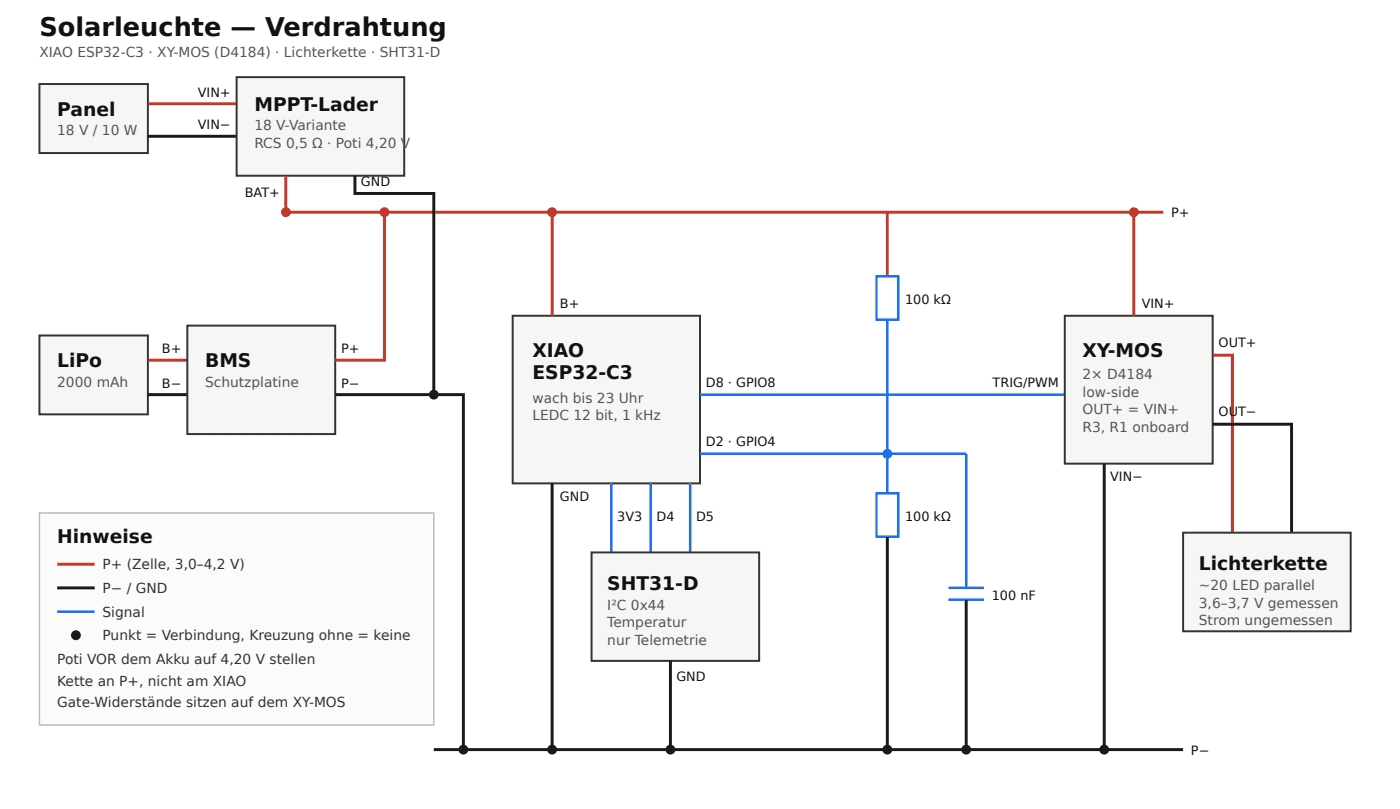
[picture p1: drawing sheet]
<svg xmlns="http://www.w3.org/2000/svg" width="297mm" height="172mm" viewBox="0 0 297 172" stroke-linecap="round" stroke-linejoin="round" font-family="sans-serif">
<path d="M60.7 45h186.1" fill="none" stroke="#c0392b" stroke-width=".63" stroke-linecap="butt"/>
<path d="M92 159h159" fill="none" stroke="#1a1a1a" stroke-width=".63" stroke-linecap="butt"/>
<path d="M8.4 17.8h23v14.7h-23z" fill="#f6f6f4" stroke="#333" stroke-width=".42"/>
<path d="M31.4 22h18.8" fill="none" stroke="#c0392b" stroke-width=".63" stroke-linecap="butt"/>
<path d="M31.4 28.9h18.8" fill="none" stroke="#1a1a1a" stroke-width=".63" stroke-linecap="butt"/>
<path d="M50.2 16.4h35.6v20.9h-35.6z" fill="#f6f6f4" stroke="#333" stroke-width=".42"/>
<path d="M60.7 37.3v7.7" fill="none" stroke="#c0392b" stroke-width=".63" stroke-linecap="butt"/>
<circle cx="60.7" cy="45" r="1.05" fill="#c0392b"/>
<path d="M75.3 37.3v3.7h16.7v42.7" fill="none" stroke="#1a1a1a" stroke-width=".63" stroke-linecap="butt"/>
<circle cx="92" cy="83.7" r="1.05" fill="#1a1a1a"/>
<path d="M8.4 71.2h23v16.7h-23z" fill="#f6f6f4" stroke="#333" stroke-width=".42"/>
<path d="M31.4 76.4h8.3" fill="none" stroke="#c0392b" stroke-width=".63" stroke-linecap="butt"/>
<path d="M31.4 83.7h8.3" fill="none" stroke="#1a1a1a" stroke-width=".63" stroke-linecap="butt"/>
<path d="M39.7 69.1h31.4v23h-31.4z" fill="#f6f6f4" stroke="#333" stroke-width=".42"/>
<path d="M81.6 45v31.4h-10.5" fill="none" stroke="#c0392b" stroke-width=".63" stroke-linecap="butt"/>
<circle cx="81.6" cy="45" r="1.05" fill="#c0392b"/>
<path d="M71.1 83.7h27.2v75.3" fill="none" stroke="#1a1a1a" stroke-width=".63" stroke-linecap="butt"/>
<circle cx="98.3" cy="159" r="1.05" fill="#1a1a1a"/>
<path d="M108.8 67h39.7v35.5h-39.7z" fill="#f6f6f4" stroke="#333" stroke-width=".42"/>
<path d="M117.1 45v22" fill="none" stroke="#c0392b" stroke-width=".63" stroke-linecap="butt"/>
<circle cx="117.1" cy="45" r="1.05" fill="#c0392b"/>
<path d="M117.1 102.5v56.5" fill="none" stroke="#1a1a1a" stroke-width=".63" stroke-linecap="butt"/>
<circle cx="117.1" cy="159" r="1.05" fill="#1a1a1a"/>
<path d="M148.5 83.7h77.4" fill="none" stroke="#1f6feb" stroke-width=".52"/>
<path d="M188.2 45v13.6" fill="none" stroke="#c0392b" stroke-width=".63" stroke-linecap="butt"/>
<path d="M185.9 58.6h4.6v9.2h-4.6z" fill="#fff" stroke="#1f6feb" stroke-width=".52"/>
<path d="M188.2 67.8v36.8" fill="none" stroke="#1f6feb" stroke-width=".52"/>
<circle cx="188.2" cy="96.3" r="1.05" fill="#1f6feb"/>
<path d="M148.5 96.3h39.7" fill="none" stroke="#1f6feb" stroke-width=".52"/>
<path d="M185.9 104.6h4.6v9.2h-4.6z" fill="#fff" stroke="#1f6feb" stroke-width=".52"/>
<path d="M188.2 113.8v45.2" fill="none" stroke="#1a1a1a" stroke-width=".63" stroke-linecap="butt"/>
<circle cx="188.2" cy="159" r="1.05" fill="#1a1a1a"/>
<path d="M188.2 96.3h16.8v28.4M201.2 124.7h7.5M201.2 127.2h7.5" fill="none" stroke="#1f6feb" stroke-width=".52"/>
<path d="M205 127.2v31.8" fill="none" stroke="#1a1a1a" stroke-width=".63" stroke-linecap="butt"/>
<circle cx="205" cy="159" r="1.05" fill="#1a1a1a"/>
<path d="M225.9 67h31.4v31.3h-31.4z" fill="#f6f6f4" stroke="#333" stroke-width=".42"/>
<path d="M240.5 45v22" fill="none" stroke="#c0392b" stroke-width=".63" stroke-linecap="butt"/>
<circle cx="240.5" cy="45" r="1.05" fill="#c0392b"/>
<path d="M234.3 98.3v60.7" fill="none" stroke="#1a1a1a" stroke-width=".63" stroke-linecap="butt"/>
<circle cx="234.3" cy="159" r="1.05" fill="#1a1a1a"/>
<path d="M257.3 75.3h4.1v37.7" fill="none" stroke="#c0392b" stroke-width=".63" stroke-linecap="butt"/>
<path d="M257.3 90h16.7v23" fill="none" stroke="#1a1a1a" stroke-width=".63" stroke-linecap="butt"/>
<path d="M251 113h35.5v20.9h-35.5z" fill="#f6f6f4" stroke="#333" stroke-width=".42"/>
<path d="M129.7 102.5v14.7M138 102.5v14.7M146.4 102.5v14.7" fill="none" stroke="#1f6feb" stroke-width=".52"/>
<path d="M125.5 117.2h35.6v23h-35.6z" fill="#f6f6f4" stroke="#333" stroke-width=".42"/>
<path d="M142.2 140.2v18.8" fill="none" stroke="#1a1a1a" stroke-width=".63" stroke-linecap="butt"/>
<circle cx="142.2" cy="159" r="1.05" fill="#1a1a1a"/>
<path d="M8.4 108.8h83.6v45h-83.6z" fill="#fbfbf9" stroke="#bbb" stroke-width=".31"/>
<path d="M12.1 119.7h8" fill="none" stroke="#c0392b" stroke-width=".63" stroke-linecap="butt"/>
<path d="M12.1 124.7h8" fill="none" stroke="#1a1a1a" stroke-width=".63" stroke-linecap="butt"/>
<path d="M12.1 129.7h8" fill="none" stroke="#1f6feb" stroke-width=".52"/>
<circle cx="16.1" cy="134.7" r="1.05" fill="#1a1a1a"/>
<text font-size="5.4" fill="#111" x="8.4" y="7.6">Solarleuchte — Verdrahtung</text>
<g font-size="4" fill="#111">
<text x="54" y="23.5">MPPT-Lader</text>
<text x="12.1" y="24.5">Panel</text>
<text x="12.1" y="77.9">LiPo</text>
<text x="43.5" y="77.9">BMS</text>
<text x="112.9" y="75.8">XIAO</text>
<text x="229.7" y="75.8">XY-MOS</text>
<text x="112.9" y="80.4">ESP32-C3</text>
<text x="12.1" y="115.1">Hinweise</text>
<text x="128.8" y="125.1">SHT31-D</text>
<text x="254.3" y="120.9">Lichterkette</text>
</g>
<g font-size="2.9" fill="#555">
<text x="8.4" y="12.2">XIAO ESP32-C3 · XY-MOS (D4184) · Lichterkette · SHT31-D</text>
<text x="12.1" y="28.7">18 V / 10 W</text>
<text x="54" y="27.7">18 V-Variante</text>
<text x="54" y="31.4">RCS 0,5 Ω · Poti 4,20 V</text>
<text x="12.1" y="82">2000 mAh</text>
<text x="43.5" y="82">Schutzplatine</text>
<text x="229.7" y="80.4">2× D4184</text>
<text x="112.9" y="85.4">wach bis 23 Uhr</text>
<text x="112.9" y="89.1">LEDC 12 bit, 1 kHz</text>
<text x="229.7" y="84.1">low-side</text>
<text x="229.7" y="87.9">OUT+ = VIN+</text>
<text x="229.7" y="91.7">R3, R1 onboard</text>
<text x="254.3" y="125.1">~20 LED parallel</text>
<text x="128.8" y="129.3">I²C 0x44</text>
<text x="254.3" y="128.9">3,6–3,7 V gemessen</text>
<text x="128.8" y="133.1">Temperatur</text>
<text x="128.8" y="136.8">nur Telemetrie</text>
<text x="254.3" y="132.7">Strom ungemessen</text>
</g>
<g font-size="2.9" fill="#333">
<text x="21.8" y="120.7">P+ (Zelle, 3,0–4,2 V)</text>
<text x="21.8" y="125.7">P− / GND</text>
<text x="21.8" y="130.8">Signal</text>
<text x="21.8" y="135.8">Punkt = Verbindung, Kreuzung ohne = keine</text>
<text x="12.1" y="140.8">Poti VOR dem Akku auf 4,20 V stellen</text>
<text x="12.1" y="145.4">Kette an P+, nicht am XIAO</text>
<text x="12.1" y="150">Gate-Widerstände sitzen auf dem XY-MOS</text>
</g>
<g font-size="2.7" fill="#111">
<text x="42" y="20.5">VIN+</text>
<text x="42" y="27.4">VIN−</text>
<text x="51.9" y="41.9">BAT+</text>
<text x="76.6" y="39.4">GND</text>
<text x="248.5" y="46.1">P+</text>
<text x="118.8" y="65.3">B+</text>
<text x="192" y="64.5">100 kΩ</text>
<text x="242.2" y="65.3">VIN+</text>
<text x="34.3" y="74.9">B+</text>
<text x="72.4" y="74.9">P+</text>
<text x="258.5" y="73.7">OUT+</text>
<text x="34.3" y="82.2">B−</text>
<text x="72.4" y="82.2">P−</text>
<text x="149.8" y="82">D8 · GPIO8</text>
<text x="210.6" y="82">TRIG/PWM</text>
<text x="258.5" y="88.3">OUT−</text>
<text x="149.8" y="94.6">D2 · GPIO4</text>
<text x="118.8" y="106.3">GND</text>
<text x="235.5" y="102.1">VIN−</text>
<text x="130.9" y="110.5">3V3</text>
<text x="139.3" y="110.5">D4</text>
<text x="147.7" y="110.5">D5</text>
<text x="192" y="110.5">100 kΩ</text>
<text x="210.4" y="127.2">100 nF</text>
<text x="143.5" y="144.4">GND</text>
<text x="252.7" y="160">P−</text>
</g>
</svg>
